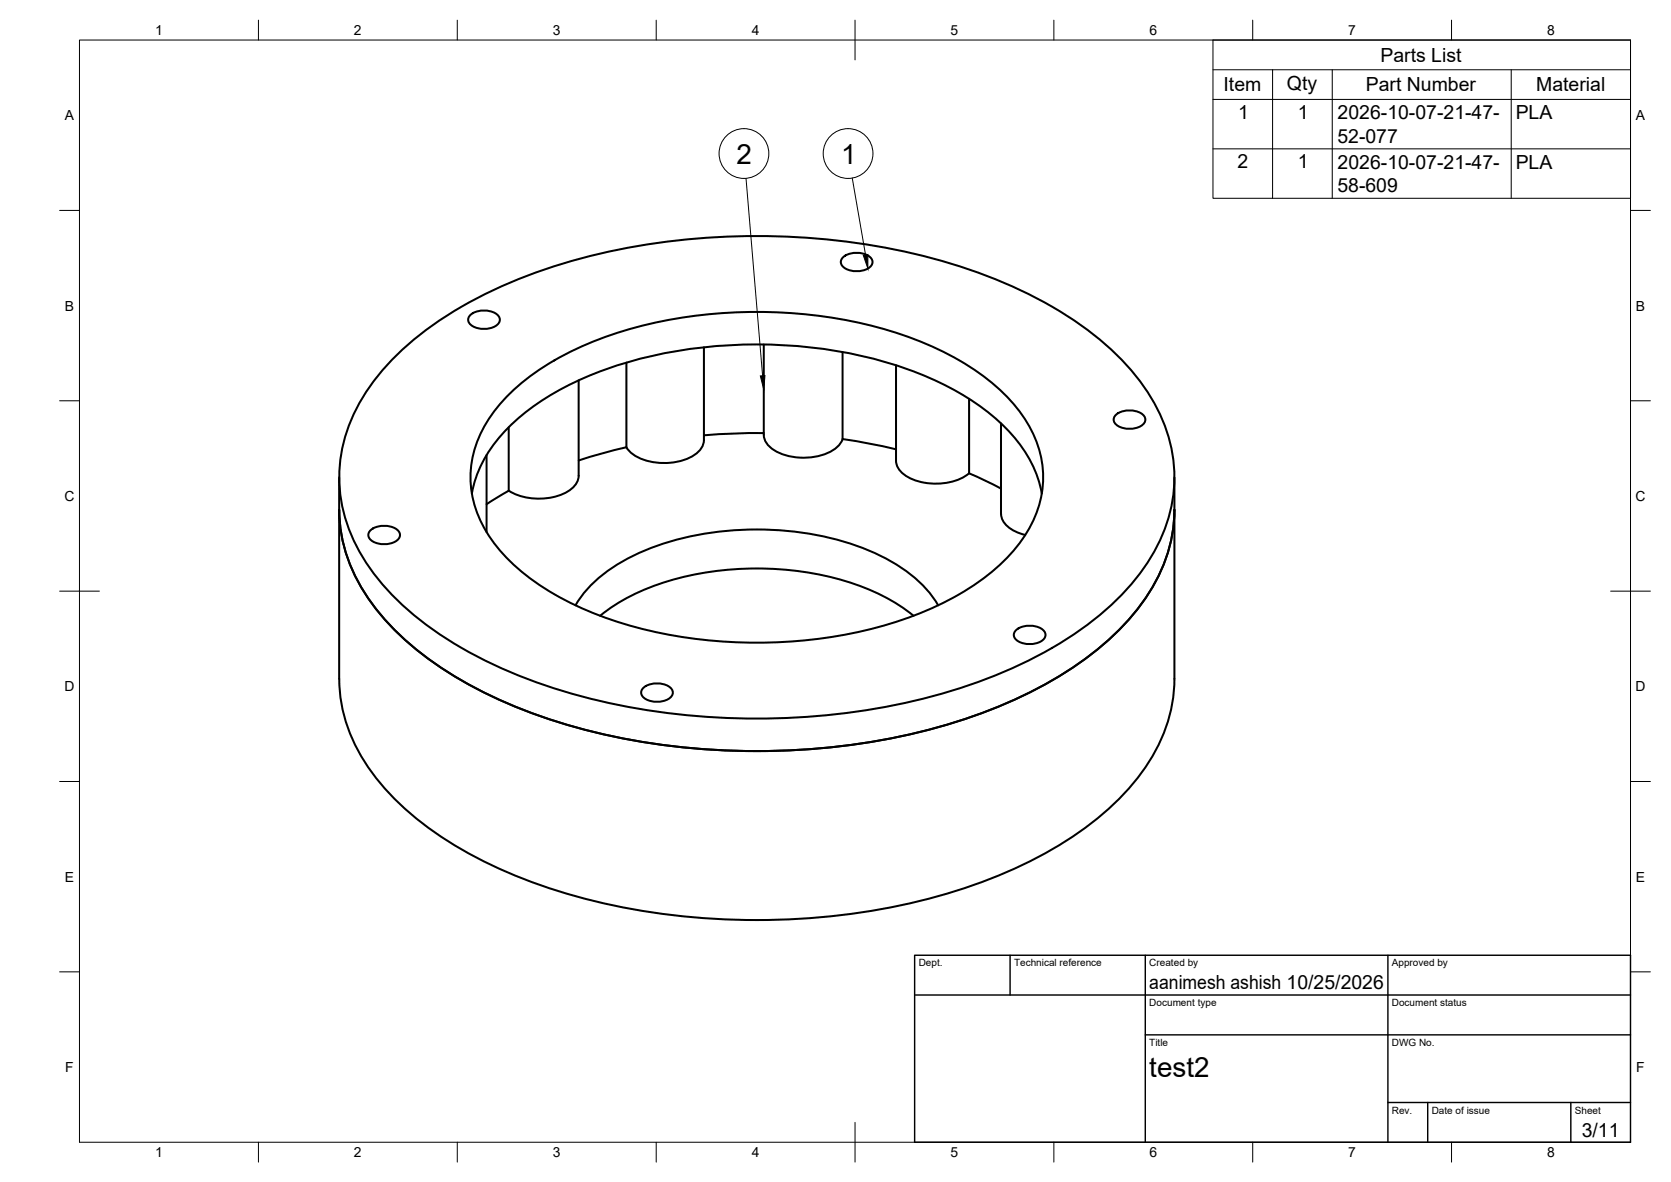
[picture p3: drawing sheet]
<svg xmlns="http://www.w3.org/2000/svg" width="420mm" height="297mm" viewBox="0 0 420 297" stroke-linecap="round" stroke-linejoin="round" font-family="sans-serif">
<!-- layer: Visible -->
<g fill="none" stroke="#000" stroke-width=".51">
<path d="M118.3 79.1a5.5 5.5 0 0 1 7.2 .5 1.95 1.95 0 0 1-1.6 2.7 5.5 5.5 0 0 1-6-1.2 1.52 1.52 0 0 1 .4-2zM212 64.6a5.5 5.5 0 0 1 7.2 .5 1.95 1.95 0 0 1-1.6 2.7 5.5 5.5 0 0 1-6-1.2 1.52 1.52 0 0 1 .4-2zM99 90a92.5 92.5 0 0 1 33.5-20.7 171.6 171.6 0 0 1 84.4-8 136.7 136.7 0 0 1 47.6 15.8 71.2 71.2 0 0 1 23.1 20 37.7 37.7 0 0 1 5.8 34.4 50.9 50.9 0 0 1-15.4 21.8 108.5 108.5 0 0 1-41.9 21.2 175.2 175.2 0 0 1-97.7-1.8 105.6 105.6 0 0 1-35.8-19.4 49.4 49.4 0 0 1-16.4-25.6 37.9 37.9 0 0 1 6.8-30.6l2.8-3.6zM127.7 99.4a67.8 67.8 0 0 1 27-15.6 118.7 118.7 0 0 1 75.2 1.4 61.1 61.1 0 0 1 25.2 16.6 27 27 0 0 1 6.6 23.5 35.1 35.1 0 0 1-14 19.8 82.9 82.9 0 0 1-34.7 14.3 118.7 118.7 0 0 1-62.3-4.7 61.1 61.1 0 0 1-25.2-16.6 27 27 0 0 1-6.6-23.5 31.7 31.7 0 0 1 8.8-15.2zM145.5 95.6v23.9a5.8 5.8 0 0 1-4.3 4.8 15.7 15.7 0 0 1-13.3-1M157.5 91.1v21.3l-6.6 1.7-5.4 1.6M177 87.3v23.3M192 86.6v22.7a5.5 5.5 0 0 0 4.1 4.6 15.1 15.1 0 0 0 14.2-1.4l.7-.7 .9-1.5 6.8 1.2 6.6 1.4M211.9 88.5v21.8M225.3 91.8v24a6 6 0 0 0 4.8 4.9 15.1 15.1 0 0 0 13.6-1.8M85.3 120v50.6a40.8 40.8 0 0 0 11.1 27.1 83.7 83.7 0 0 0 29.7 20.9 159.4 159.4 0 0 0 64.2 12.6 159.4 159.4 0 0 0 64.2-12.6 86.6 86.6 0 0 0 29.7-20.9 41.8 41.8 0 0 0 11.1-27.1v-50.6M122.3 114.4v19.3"/>
<path d="M127.9 107.4v15.9M177 110.6a6 6 0 0 1-4.8 4.9 14.9 14.9 0 0 1-13.6-1.7l-1.1-1.4M192.1 108.8l-7.6 .1-7.5 .5M243.7 100.2v18.7M243.7 118.9l8 3.9M251.7 106.4v22.7a5.6 5.6 0 0 0 4 4.7l2.1 .6M280.6 104.2a5.5 5.5 0 0 1 7.2 .5 1.95 1.95 0 0 1-1.6 2.7 5.5 5.5 0 0 1-6-1.2 1.52 1.52 0 0 1 .4-2zM85.3 128.1a40.8 40.8 0 0 0 11.1 27.2 83.7 83.7 0 0 0 29.7 20.8 159.4 159.4 0 0 0 64.2 12.7 159.4 159.4 0 0 0 64.2-12.7 86.6 86.6 0 0 0 29.7-20.8 41.8 41.8 0 0 0 11.1-27.2M93.2 133.2a5.5 5.5 0 0 1 7.2 .5 1.95 1.95 0 0 1-1.6 2.7 5.5 5.5 0 0 1-6-1.2 1.52 1.52 0 0 1 .4-2zM118.6 124a33 33 0 0 1 12-19.1 78.5 78.5 0 0 1 33.4-15.5 119.6 119.6 0 0 1 64.3 3.4 64.4 64.4 0 0 1 26.1 16.4 30.1 30.1 0 0 1 7.5 14.8M127.9 123.3l-5.5 3.4M144.7 152.1a33.6 33.6 0 0 1 15.3-12.8 77.3 77.3 0 0 1 49.1-4 47.7 47.7 0 0 1 23.5 12.4l2.3 2.9 1 1.5"/>
<path d="M150.9 154.7a56.3 56.3 0 0 1 27.9-11 75.5 75.5 0 0 1 43.2 6l4.8 2.9 2.9 2.1M255.5 158.3a5.5 5.5 0 0 1 7.2 .5 1.95 1.95 0 0 1-1.6 2.7 5.5 5.5 0 0 1-6-1.2 1.52 1.52 0 0 1 .4-2zM161.8 172.8a5.5 5.5 0 0 1 7.2 .5 1.95 1.95 0 0 1-1.6 2.7 5.5 5.5 0 0 1-6-1.2 1.52 1.52 0 0 1 .4-2z"/>
</g>
<!-- layer: BORDER -->
<g fill="none" stroke="#000" stroke-width=".25">
<path d="M20 10.1h390v276.9h-390zM65 5.1v5M115 5.1v5M165 5.1v5M215 5.1v10M265 5.1v5M315 5.1v5M365 5.1v5M15 52.9h5M410 52.9h5M15 100.7h5M410 100.7h5"/>
<path d="M15 148.6h10M405 148.6h10M15 196.4h5M410 196.4h5M15 244.2h5M410 244.2h5M65 287v5M115 287v5M165 287v5M215 282.1v9.9M265 287v5M315 287v5"/>
<path d="M365 287v5"/>
</g>
<!-- layer: TITLEBLOCK -->
<path d="M230 240.1h180v46.9h-180zM230 250h180M254 240.1v9.9M288 240.1v46.9M349 240.1v46.9M288 260.1h122M349 277.1h61M359 277.1v9.9M395 277.1v9.9" fill="none" stroke="#000" stroke-width=".36"/>
<!-- layer: Parts Lists -->
<path d="M305 10.1h105v39.7h-105zM305 17.5h105M320 17.5v32.3M335 17.5v32.3M380 17.5v32.3M305 25h105M305 37.4h105" fill="none" stroke="#000" stroke-width=".25"/>
<!-- layer: Balloons -->
<g fill="none" stroke="#000" stroke-width=".25">
<circle cx="187.1" cy="38.6" r="6.3"/>
<circle cx="213.2" cy="38.6" r="6.3"/>
</g>
<!-- layer: 0 -->
<path d="M217.1 64.2l1.1-.2v3.5zM191.2 94.5l1.1-.1-.3 3.5z" fill="#000" stroke="#000" stroke-width=".25"/>
<path d="M187.6 44.8l4.1 49.6M214.3 44.8l3.3 19.3" fill="none" stroke="#000" stroke-width=".25"/>
<g font-size="7">
<text x="185.2" y="41.1">2</text>
<text x="211.5" y="41.1">1</text>
<text x="289" y="270.6">test2</text>
</g>
<g font-size="4.9">
<text x="347.1" y="15.5">Parts List</text>
<text x="307.7" y="23">Item</text>
<text x="323.6" y="22.5">Qty</text>
<text x="343.4" y="23">Part Number</text>
<text x="386.3" y="23">Material</text>
<text x="311.3" y="29.9">1</text>
<text x="326.3" y="29.9">1</text>
<text x="336.3" y="35.9">52-077</text>
<text x="336.3" y="30">2026-10-07-21-47-</text>
<text x="381.1" y="30">PLA</text>
<text x="311.2" y="42.3">2</text>
<text x="326.3" y="42.3">1</text>
<text x="336.3" y="42.4">2026-10-07-21-47-</text>
<text x="381.1" y="42.4">PLA</text>
<text x="336.3" y="48.3">58-609</text>
<text x="289" y="248.5">aanimesh ashish 10/25/2026</text>
<text x="397.7" y="285.7">3/11</text>
</g>
<g font-size="3.5">
<text x="39" y="8.8">1</text>
<text x="89" y="8.8">2</text>
<text x="139" y="8.8">3</text>
<text x="189" y="8.8">4</text>
<text x="239" y="8.8">5</text>
<text x="289" y="8.8">6</text>
<text x="339" y="8.8">7</text>
<text x="389" y="8.8">8</text>
<text x="16.3" y="30.2">A</text>
<text x="411.3" y="30.2">A</text>
<text x="16.3" y="78">B</text>
<text x="411.3" y="78">B</text>
<text x="16.2" y="125.9">C</text>
<text x="411.2" y="125.9">C</text>
<text x="16.2" y="173.7">D</text>
<text x="411.2" y="173.7">D</text>
<text x="16.3" y="221.6">E</text>
<text x="411.3" y="221.6">E</text>
<text x="16.4" y="269.4">F</text>
<text x="411.4" y="269.4">F</text>
<text x="39" y="290.8">1</text>
<text x="89" y="290.8">2</text>
<text x="139" y="290.8">3</text>
<text x="189" y="290.8">4</text>
<text x="239" y="290.8">5</text>
<text x="289" y="290.8">6</text>
<text x="339" y="290.8">7</text>
<text x="389" y="290.8">8</text>
</g>
<g font-size="2.5">
<text x="231" y="242.9">Dept.</text>
<text x="255" y="242.9">Technical reference</text>
<text x="289" y="242.9">Created by</text>
<text x="350" y="242.9">Approved by</text>
<text x="289" y="252.8">Document type</text>
<text x="350" y="252.8">Document status</text>
<text x="289" y="262.9">Title</text>
<text x="350" y="262.9">DWG No.</text>
<text x="350" y="279.9">Rev.</text>
<text x="360" y="279.9">Date of issue</text>
<text x="396" y="279.9">Sheet</text>
</g>
</svg>
